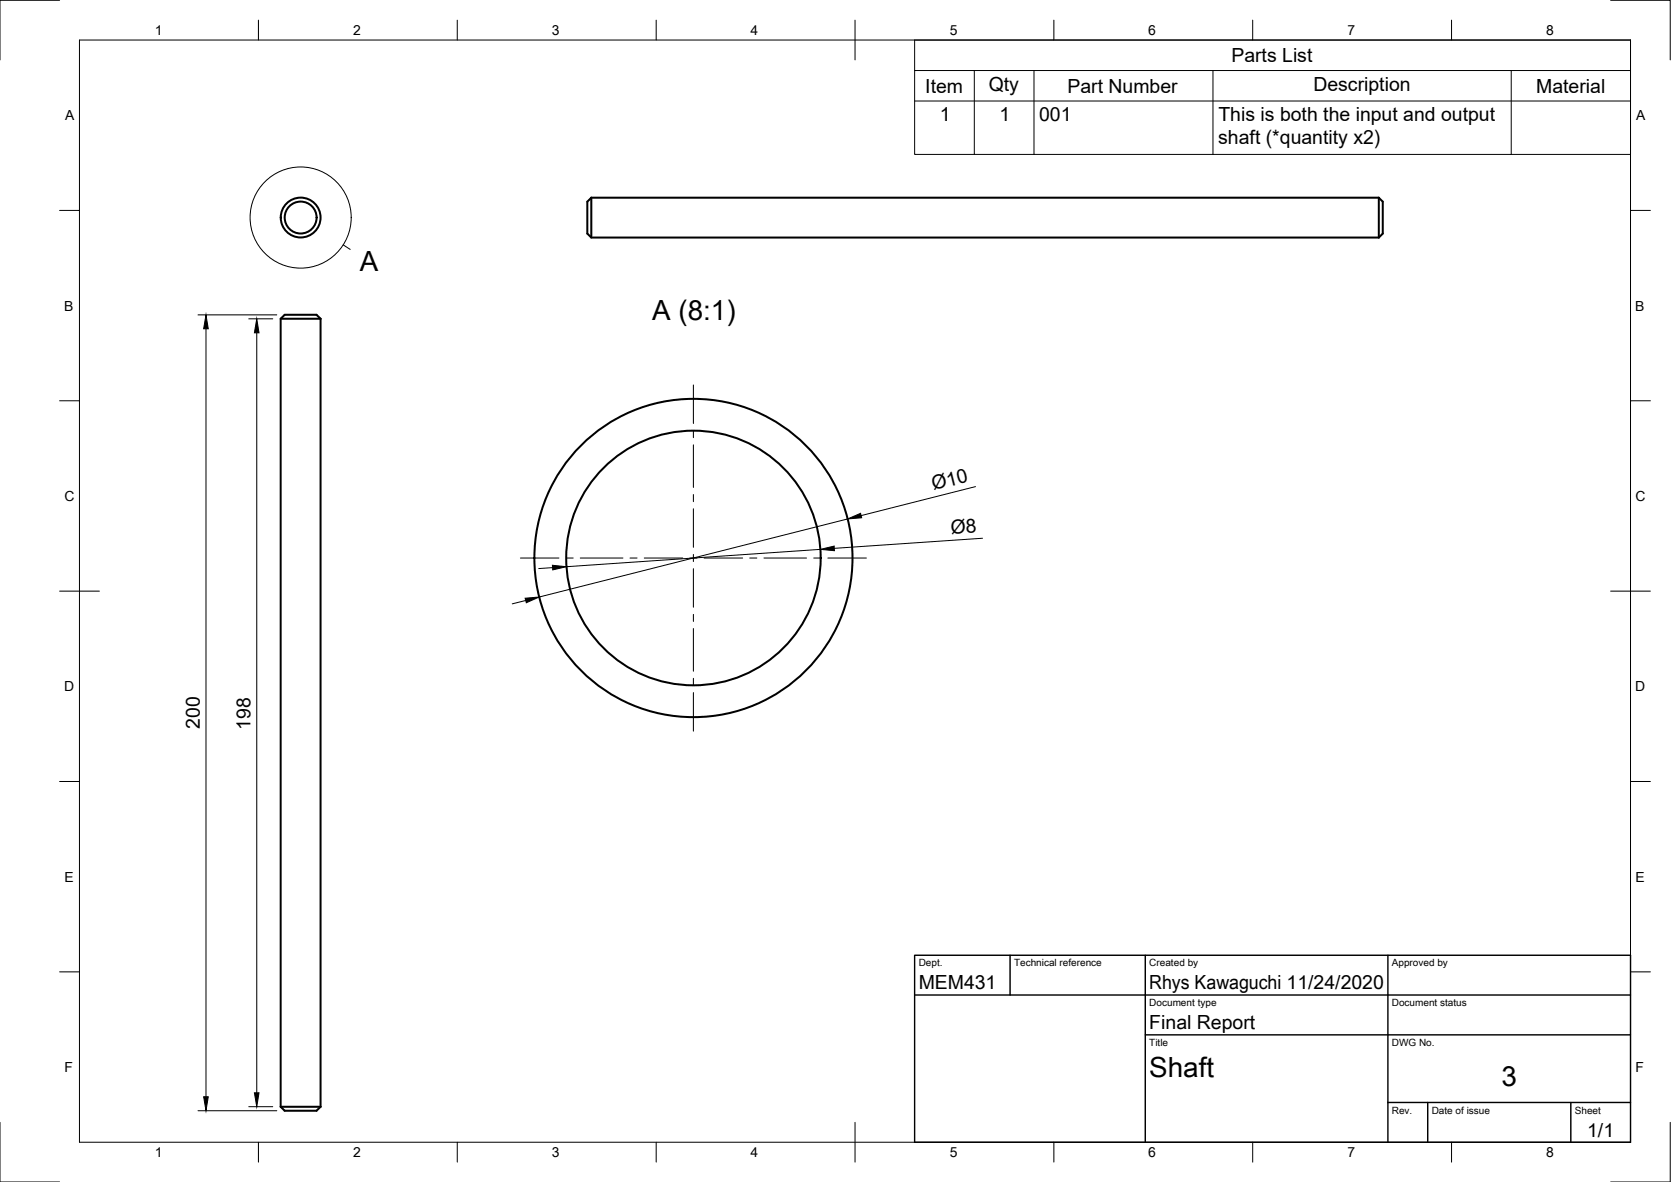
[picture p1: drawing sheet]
<svg xmlns="http://www.w3.org/2000/svg" width="420mm" height="297mm" viewBox="0 0 420 297" stroke-linecap="round" stroke-linejoin="round" font-family="sans-serif">
<!-- layer: Visible -->
<g fill="none" stroke="#000" stroke-width=".51">
<path d="M148.7 49.7l-1 1v8l1 1h198M148.7 49.7v10M148.7 49.7h198M346.7 49.7l1 1v8l-1 1M346.7 49.7v10M70.6 80.1h10M80.6 80.1l-1-1h-8l-1 1v198M80.6 80.1v198M70.6 278.1l1 1h8l1-1M70.6 278.1h10"/>
<circle cx="75.6" cy="54.7" r="4"/>
<circle cx="75.6" cy="54.7" r="5"/>
<circle cx="174.4" cy="140.2" r="32"/>
<circle cx="174.4" cy="140.2" r="40"/>
</g>
<!-- layer: Border -->
<g fill="none" stroke="#000" stroke-width=".25">
<path d="M15 .1h-15v15M20 10.1h390v276.9h-390zM65 5.1v5M115 5.1v5M165 5.1v5M215 5.1v10M265 5.1v5M315 5.1v5M365 5.1v5M405 .1h15v15M15 52.9h5M410 52.9h5"/>
<path d="M15 100.7h5M410 100.7h5M15 148.6h10M405 148.6h10M15 196.4h5M410 196.4h5M15 244.2h5M410 244.2h5M0 282.1v14.9h15M65 287v5M115 287v5M165 287v5"/>
<path d="M215 282.1v9.9M265 287v5M315 287v5M365 287v5M420 282.1v14.9h-15"/>
</g>
<!-- layer: TitleBlock -->
<path d="M230 240.1h180v46.9h-180zM230 250h180M254 240.1v9.9M288 240.1v46.9M349 240.1v46.9M288 260.1h122M349 277.1h61M359 277.1v9.9M395 277.1v9.9" fill="none" stroke="#000" stroke-width=".36"/>
<!-- layer: Dimensions -->
<path d="M49.8 79.1h19.8M51.8 82.6v193M62.5 80.1h6.1M64.6 83.6v191M206.3 138.1l-63.9 4.3M213.1 130.4l-77.5 19.6M245.3 122.3l-28.8 7.3M247.1 135.3l-37.3 2.5M132.2 150.9l-3.4 .9M138.9 142.6l-3.5 .3M49.8 279.1h19.8M62.5 278.1h6.1" fill="none" stroke="#000" stroke-width=".25"/>
<path d="M51.8 79.1l.6 3.5h-1.2zM64.6 80.1l.5 3.5h-1.1zM206.3 138.1l3.4-.9 .1 1.2zM213.1 130.4l3.3-1.4 .3 1.1zM132 150.3l3.6-.3-3.3 1.5zM138.9 142.1l3.5 .3-3.4 .8zM51.2 275.6h1.2l-.6 3.5zM64 274.6h1.1l-.5 3.5z" fill="#000" stroke="#000" stroke-width=".25"/>
<!-- layer: Annotations -->
<g fill="none" stroke="#000" stroke-width=".25">
<path d="M86.3 61.5l1.8 1.2"/>
<circle cx="75.6" cy="54.7" r="12.7"/>
</g>
<!-- layer: Center Lines -->
<g fill="none" stroke="#000" stroke-width=".25">
<path d="M174.3 96.7v9.7M174.3 108.2v1.8M174.3 111.8v10.7M174.3 124.3v1.8M174.3 127.9v9.6M174.3 139.3v1.8M130.9 140.2h9.6M142.3 140.2h1.8M145.9 140.2h10.7M158.4 140.2h1.8M162 140.2h9.7M173.5 140.2h1.7"/>
<path d="M174.3 142.9v9.7M174.3 154.4v1.8M174.3 158v10.7M177 140.2h9.7M188.5 140.2h1.8M192.1 140.2h10.7M204.6 140.2h1.8M208.2 140.2h9.6M174.3 170.5v1.7M174.3 174v9.7"/>
</g>
<!-- layer: BOM -->
<path d="M230 10.1h180v28.7h-180zM230 17.7h180M245 17.7v21.1M260 17.7v21.1M305 17.7v21.1M380 17.7v21.1M230 25.4h180" fill="none" stroke="#000" stroke-width=".25"/>
<g font-size="7">
<text x="90.5" y="68.2">A</text>
<text x="164" y="80.5">A (8:1)</text>
<text x="289" y="270.6">Shaft</text>
<text x="377.5" y="272.9">3</text>
</g>
<g font-size="4.9">
<text x="309.6" y="15.6">Parts List</text>
<text x="232.7" y="23.3">Item</text>
<text x="248.6" y="22.8">Qty</text>
<text x="268.4" y="23.3">Part Number</text>
<text x="330.2" y="22.8">Description</text>
<text x="386.3" y="23.3">Material</text>
<text x="236.3" y="30.4">1</text>
<text x="251.3" y="30.4">1</text>
<text x="261.3" y="30.4">001</text>
<text x="306.4" y="30.4">This is both the input and output</text>
<text x="306.3" y="36.3">shaft (*quantity x2)</text>
<text x="234.7" y="123.3" transform="rotate(-14 234.7 123.3)">Ø10</text>
<text x="239.2" y="134.2" transform="rotate(-4 239.2 134.2)">Ø8</text>
<text x="50.2" y="183.2" transform="rotate(-90 50.2 183.2)">200</text>
<text x="63" y="183.4" transform="rotate(-90 63 183.4)">198</text>
<text x="231" y="248.5">MEM431</text>
<text x="289" y="248.5">Rhys Kawaguchi 11/24/2020</text>
<text x="289" y="258.6">Final Report</text>
<text x="399.1" y="285.7">1/1</text>
</g>
<g font-size="3.5">
<text x="39" y="8.8">1</text>
<text x="88.8" y="8.8">2</text>
<text x="138.8" y="8.8">3</text>
<text x="188.7" y="8.8">4</text>
<text x="238.8" y="8.8">5</text>
<text x="288.7" y="8.8">6</text>
<text x="338.8" y="8.8">7</text>
<text x="388.8" y="8.8">8</text>
<text x="16.4" y="30.2">A</text>
<text x="411.4" y="30.2">A</text>
<text x="16.2" y="78">B</text>
<text x="411.2" y="78">B</text>
<text x="16.2" y="125.9">C</text>
<text x="411.2" y="125.9">C</text>
<text x="16.2" y="173.7">D</text>
<text x="411.2" y="173.7">D</text>
<text x="16.2" y="221.6">E</text>
<text x="411.2" y="221.6">E</text>
<text x="16.2" y="269.4">F</text>
<text x="411.2" y="269.4">F</text>
<text x="39" y="290.8">1</text>
<text x="88.8" y="290.8">2</text>
<text x="138.8" y="290.8">3</text>
<text x="188.7" y="290.8">4</text>
<text x="238.8" y="290.8">5</text>
<text x="288.7" y="290.8">6</text>
<text x="338.8" y="290.8">7</text>
<text x="388.8" y="290.8">8</text>
</g>
<g font-size="2.5">
<text x="231" y="242.9">Dept.</text>
<text x="255" y="242.9">Technical reference</text>
<text x="289" y="242.9">Created by</text>
<text x="350" y="242.9">Approved by</text>
<text x="289" y="252.8">Document type</text>
<text x="350" y="252.8">Document status</text>
<text x="289" y="262.9">Title</text>
<text x="350" y="262.9">DWG No.</text>
<text x="350" y="279.9">Rev.</text>
<text x="360" y="279.9">Date of issue</text>
<text x="396" y="279.9">Sheet</text>
</g>
</svg>
